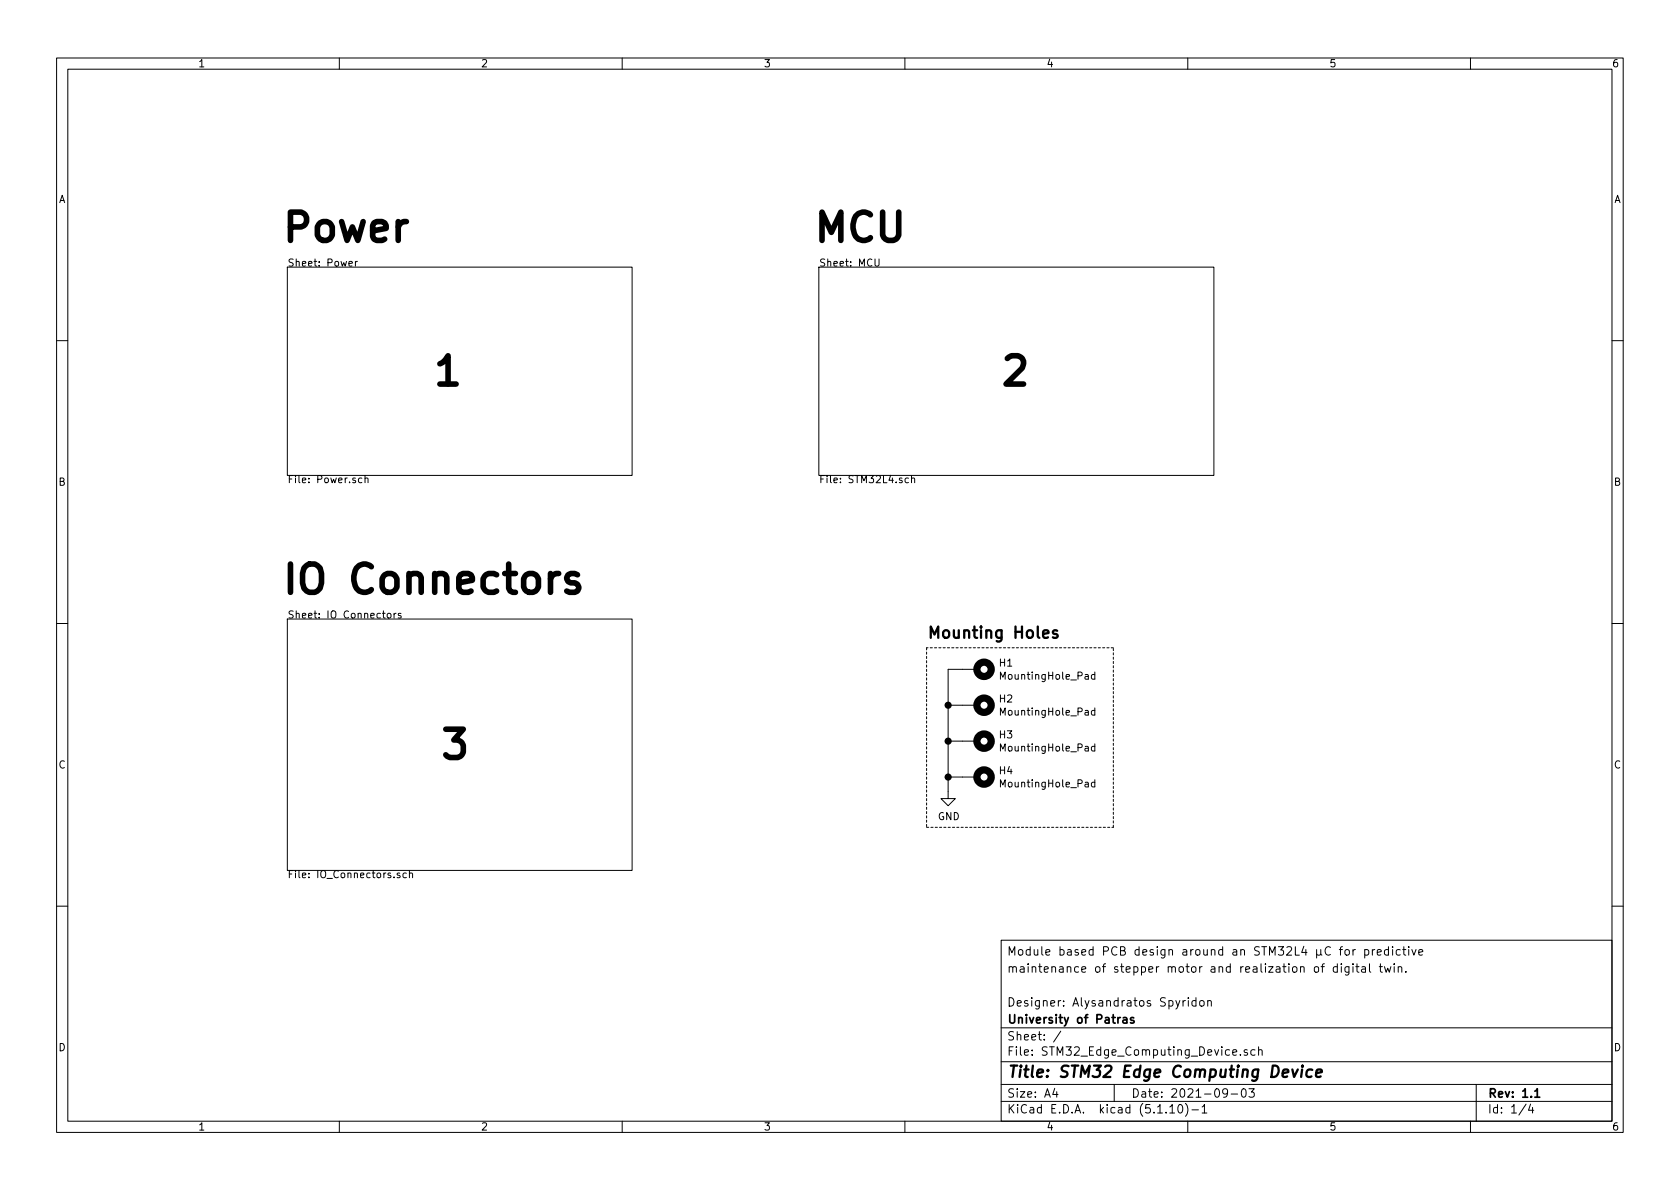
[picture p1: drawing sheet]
EESchema Schematic File Version 4
EELAYER 30 0
EELAYER END
$Descr A4 11693 8268
encoding utf-8
Sheet 1 4
Title "STM32 Edge Computing Device"
Date "2021-09-03"
Rev "1.1"
Comp "University of Patras"
Comment1 "Designer: Alysandratos Spyridon"
Comment2 ""
Comment3 "maintenance of stepper motor and realization of digital twin."
Comment4 "Module based PCB design around an STM32L4 μC for predictive"
$EndDescr
$Sheet
S 2000 4300 2400 1750
U 60F621F9
F0 "IO Connectors" 50
F1 "IO_Connectors.sch" 50
$EndSheet
$Sheet
S 5700 1850 2750 1450
U 60F620E5
F0 "MCU" 50
F1 "STM32L4.sch" 50
$EndSheet
Text Notes 1950 1700 0    197  ~ 39
Power
Text Notes 5650 1700 0    197  ~ 39
MCU
Text Notes 1950 4150 0    197  ~ 39
IO Connectors
Text Notes 3000 2700 0    197  ~ 39
1
Text Notes 6950 2700 0    197  ~ 39
2
Text Notes 3050 5300 0    197  ~ 39
3
Text Notes 6450 4450 0    79   ~ 16
Mounting Holes
$Comp
L Mechanical:MountingHole_Pad H1
U 1 1
P 6800 4650
F 0 "H1" V 6754 4800 50  0000 L CNN
F 1 "MountingHole_Pad" V 6845 4800 50  0000 L CNN
F 2 "MountingHole:MountingHole_3mm_Pad_Via" H 6800 4650 50  0001 C CNN
F 3 "~" H 6800 4650 50  0001 C CNN
	1    6800 4650
	0    1    1    0   
$EndComp
$Comp
L Mechanical:MountingHole_Pad H2
U 1 1
P 6800 4900
F 0 "H2" V 6754 5050 50  0000 L CNN
F 1 "MountingHole_Pad" V 6845 5050 50  0000 L CNN
F 2 "MountingHole:MountingHole_3mm_Pad_Via" H 6800 4900 50  0001 C CNN
F 3 "~" H 6800 4900 50  0001 C CNN
	1    6800 4900
	0    1    1    0   
$EndComp
$Comp
L Mechanical:MountingHole_Pad H3
U 1 1
P 6800 5150
F 0 "H3" V 6754 5300 50  0000 L CNN
F 1 "MountingHole_Pad" V 6845 5300 50  0000 L CNN
F 2 "MountingHole:MountingHole_3mm_Pad_Via" H 6800 5150 50  0001 C CNN
F 3 "~" H 6800 5150 50  0001 C CNN
	1    6800 5150
	0    1    1    0   
$EndComp
$Comp
L Mechanical:MountingHole_Pad H4
U 1 1
P 6800 5400
F 0 "H4" V 6754 5550 50  0000 L CNN
F 1 "MountingHole_Pad" V 6845 5550 50  0000 L CNN
F 2 "MountingHole:MountingHole_3mm_Pad_Via" H 6800 5400 50  0001 C CNN
F 3 "~" H 6800 5400 50  0001 C CNN
	1    6800 5400
	0    1    1    0   
$EndComp
$Comp
L power:GND #PWR0163
U 1 1
P 6600 5500
F 0 "#PWR0163" H 6600 5250 50  0001 C CNN
F 1 "GND" H 6605 5327 50  0000 C CNN
F 2 "" H 6600 5500 50  0001 C CNN
F 3 "" H 6600 5500 50  0001 C CNN
	1    6600 5500
	1    0    0    -1  
$EndComp
Wire Wire Line
	6600 5500 6600 5400
Wire Wire Line
	6600 4650 6700 4650
Wire Wire Line
	6700 4900 6600 4900
Connection ~ 6600 4900
Wire Wire Line
	6600 4900 6600 4650
Wire Wire Line
	6700 5150 6600 5150
Connection ~ 6600 5150
Wire Wire Line
	6600 5150 6600 4900
Wire Wire Line
	6700 5400 6600 5400
Connection ~ 6600 5400
Wire Wire Line
	6600 5400 6600 5150
Wire Notes Line
	6450 4500 6450 5750
Wire Notes Line
	6450 5750 7750 5750
Wire Notes Line
	7750 5750 7750 4500
Wire Notes Line
	7750 4500 6450 4500
$Sheet
S 2000 1850 2400 1450
U 60F6203D
F0 "Power" 50
F1 "Power.sch" 50
$EndSheet
$EndSCHEMATC
